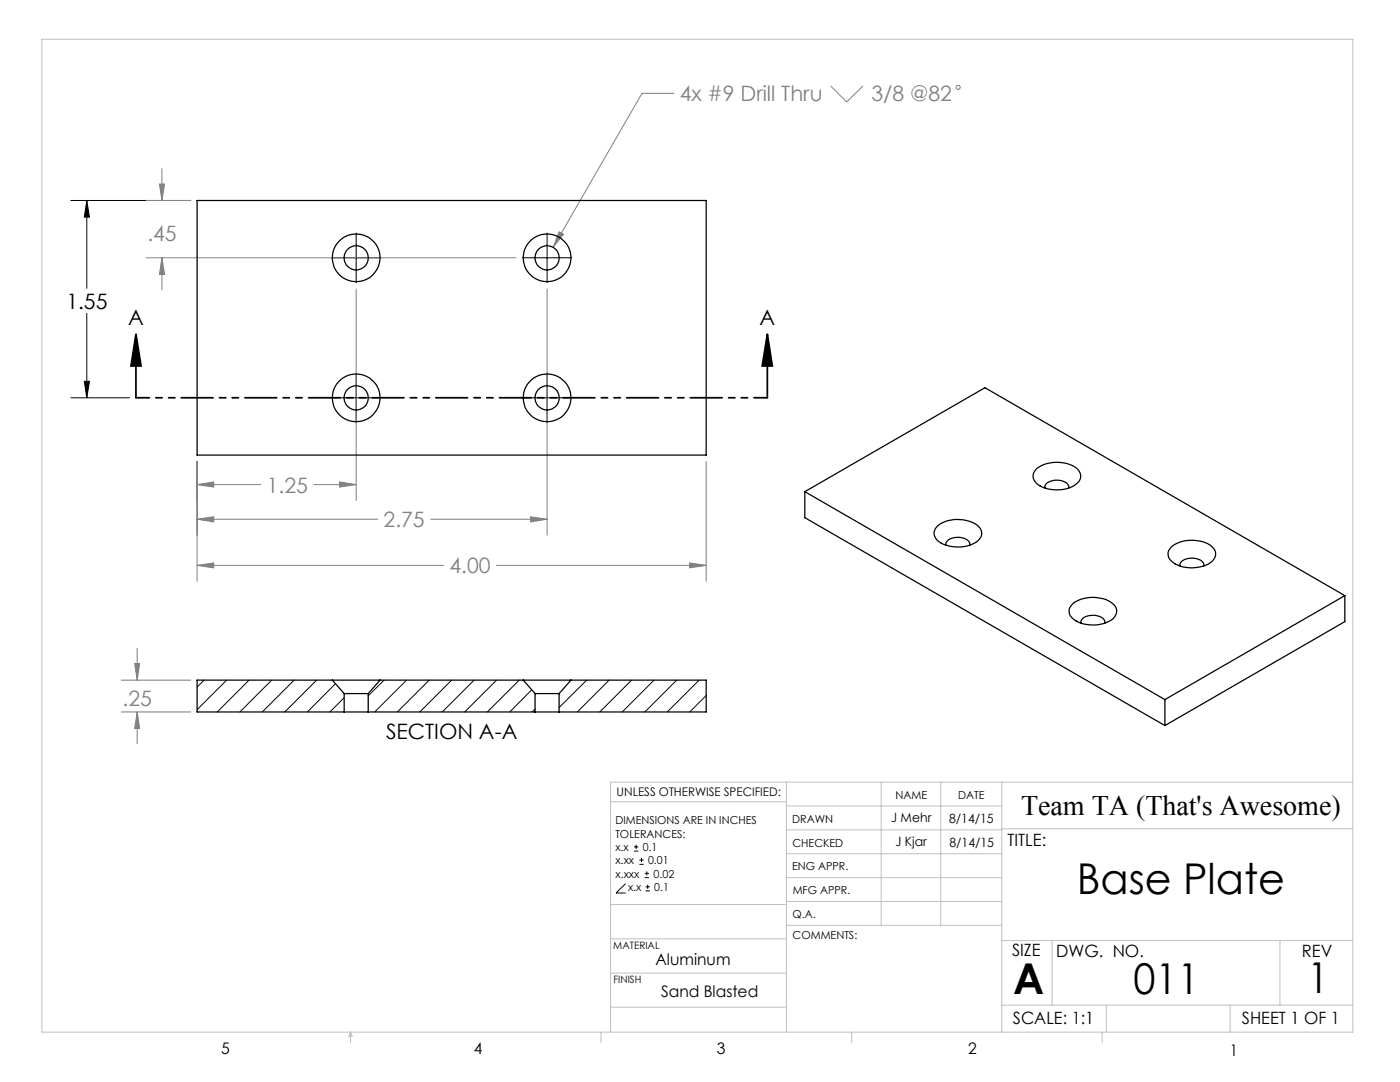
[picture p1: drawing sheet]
<svg xmlns="http://www.w3.org/2000/svg" width="279mm" height="216mm" viewBox="0 0 279 216" stroke-linecap="round" stroke-linejoin="round" font-family="sans-serif">
<g fill="none" stroke="#808080" stroke-width=".2">
<path d="M134.5 18.6h-6.4l-17.7 30.8M165.8 17.1l3.2 3.3 3.2-3.3M31.8 36.7h1l-.5 3.3zM32.3 33.7v6.3M29.1 40h9M29.1 51.4h73.9M32.3 51.4l.5 3.4h-1zM32.3 51.4v6.4M71.1 57.7v42.2M109.2 57.7v49.1M111.6 46.2l.9 .5-2.1 2.7zM39.3 96.7l3.4-.5v1z"/>
<path d="M39.3 92.1v23.9M39.3 96.7h12.8M62.6 96.7h8.5M67.8 96.2l3.3 .5-3.3 .5zM140.9 92.1v23.9M39.3 112.8l3.4-.5v1zM39.3 103.6l3.4-.5v1zM39.3 112.8h49.2M39.3 103.6h36.1M85.9 103.6h23.3M99.1 112.8h41.8M105.9 103.1l3.3 .5-3.3 .5z"/>
<path d="M137.6 112.3l3.3 .5-3.3 .5zM24.2 135.7h13.9M26.9 132.4h1l-.5 3.3zM27.4 129.4v6.3M24.2 142.1h13.9M27.4 142.1l.5 3.2h-1zM27.4 142.1v6.3"/>
<circle cx="191.2" cy="17.4" r=".41"/>
</g>
<g fill="none" stroke="#000" stroke-width=".2">
<path d="M14.1 40h24M17.3 40l.6 3.3h-1.1zM17.3 40v17.5M66.1 51.4h9.9M71.1 46.5v9.9M104.2 51.4h9.9M109.2 46.5v9.9M14.1 79.4h11.8M16.8 76.1h1.1l-.6 3.3zM17.3 62.5v16.9M66.1 79.4h9.9M71.1 74.4v9.9"/>
<path d="M104.2 79.4h9.9M109.2 74.4v9.9M124.8 176.3l-1.9 1.9h1.9M126.5 169.8h.9M126.5 169h.9M127 168.6v.8M127.6 172.5h.8M127.6 171.6h.8M128 171.2v.8M128.7 175.1h.8M128.7 174.3h.8M128.8 177.8h.9"/>
<path d="M128.8 177h.9M129.1 173.9v.8M129.3 176.5v.8"/>
</g>
<path d="M27.1 66.7l1.1 6.3h-2.1zM27.1 66.7v12.7M153.1 66.7l1 6.3h-2zM153.1 66.7v12.7" fill="none" stroke="#000" stroke-width=".35"/>
<path d="M153.1 79.4h-125.9" fill="none" stroke="#000" stroke-width=".35" stroke-dasharray="6.3 1.3 1.3 1.3 1.3 1.3" stroke-dashoffset="3.7"/>
<g fill="none" stroke="#c0c0c0" stroke-width=".2">
<path d="M8.4 7.8h261.6v198.2h-261.6zM121.8 160h35.2M157 156.1v49.9M175.9 156.1v28.5M187.7 156.1v28.5M199.9 156.1v49.9M270 156.1h-148.2v49.9M157 170.4h42.9M157 165.6h42.9M157 160.8h42.9M157 175.1h42.9M157 179.9h42.9"/>
<path d="M199.9 165.4h70.1M121.8 194.2h35.2M121.8 187.3h35.2M121.8 180.5h35.2M157 184.6h42.9M199.9 187.7h70.1M210 187.7v12.9M255.4 187.7v12.9M70 206v2.1M70 206l.3 .8h-.7zM119.9 206v2.1M121.8 201h35.2"/>
<path d="M170 206v2.1M199.9 200.6h70.1M220 206v2.1M220.8 200.6v5.4M245.5 200.6v5.4"/>
</g>
<g fill="#000">
<path d="M17.3 40l.6 3.3h-1.1zM16.8 76.1h1.1l-.6 3.3z"/>
<path d="M153.1 66.7l1 6.3h-2zM27.1 66.7l1.1 6.3h-2.1z"/>
</g>
<path d="M111.6 46.2l-1.2 3.2 2.1-2.7zM137.6 112.3l3.3 .5-3.3 .5zM39.3 112.8l3.4-.5v1zM39.3 96.7l3.4-.5v1zM67.8 96.2l3.3 .5-3.3 .5zM39.3 103.6l3.4-.5v1zM105.9 103.1l3.3 .5-3.3 .5zM31.8 36.7h1l-.5 3.3zM32.3 51.4l.5 3.4h-1zM26.9 132.4h1l-.5 3.3zM27.4 142.1l.5 3.2h-1z" fill="#808080"/>
<g fill="none" stroke="#000" stroke-width=".25">
<path d="M39.3 40h101.6v50.8h-101.6zM160.6 98.1v5.2l71.9 41.5M160.6 98.1l71.9 41.5M160.6 98.1l36-20.7 71.8 41.5M206.7 93.7a6.8 6.8 0 0 1 8.5 .1 1.86 1.86 0 0 1-.6 2.9 7 7 0 0 1-7.8-.3 1.8 1.8 0 0 1-.1-2.7zM208.5 97.4a1.52 1.52 0 0 1 1.6-1.5 2.6 2.6 0 0 1 3.2 1.3v.2M187 105.1a6.7 6.7 0 0 1 8.4 .1 1.99 1.99 0 0 1-1 3.2 7.2 7.2 0 0 1-7.4-.6 1.84 1.84 0 0 1 0-2.7zM188.8 108.8a1.57 1.57 0 0 1 1.6-1.5 2.6 2.6 0 0 1 3.2 1.2v.3M233.7 109.3a6.9 6.9 0 0 1 7.7-.6 1.98 1.98 0 0 1 1.2 1.8 1.98 1.98 0 0 1-1.1 1.8 7 7 0 0 1-7.7-.4 1.8 1.8 0 0 1-.1-2.6zM235.5 112.9a1.52 1.52 0 0 1 1.6-1.5 2.95 2.95 0 0 1 3.1 1v.5M268.4 118.9v5.1l-35.9 20.8M268.4 118.9l-35.9 20.7"/>
<path d="M66.3 135.7h9.5M66.3 135.7h-27v6.4h29.4M66.3 135.7l2.4 2.7M68.7 138.4h4.8M68.7 138.4v3.7M73.5 138.4v3.7M75.8 135.7h28.6M75.8 135.7l-2.3 2.7M104.4 135.7h9.5M104.4 135.7l2.4 2.7M106.8 138.4h4.8M106.8 138.4v3.7"/>
<path d="M111.6 138.4v3.7M113.9 135.7h27v6.4h-29.3M113.9 135.7l-2.3 2.7M214.2 120.3a6.9 6.9 0 0 1 8.2 .4 2.03 2.03 0 0 1-1 3.3 7.1 7.1 0 0 1-7.4-.7 1.87 1.87 0 0 1 .2-3zM215.7 124.3a1.52 1.52 0 0 1 1.6-1.5 2.6 2.6 0 0 1 3.2 1.3v.2M232.5 139.6v5.2M68.7 142.1h4.8M73.5 142.1h33.3M106.8 142.1h4.8"/>
<circle cx="71.1" cy="51.5" r="2.42"/>
<circle cx="71.1" cy="51.4" r="4.8"/>
<circle cx="109.2" cy="51.5" r="2.42"/>
<circle cx="109.2" cy="51.4" r="4.8"/>
<circle cx="71.1" cy="79.4" r="2.42"/>
<circle cx="71.1" cy="79.4" r="4.8"/>
<circle cx="109.2" cy="79.4" r="2.42"/>
<circle cx="109.2" cy="79.4" r="4.8"/>
</g>
<g fill="none" stroke="#000" stroke-width=".2">
<path d="M40.7 135.7l-1.4 1.4M45.2 135.7l-5.9 5.9M49.7 135.7l-6.3 6.4M54.2 135.7l-6.3 6.4M58.7 135.7l-6.3 6.4M63.2 135.7l-6.4 6.4M67 136.4l-5.7 5.7M68.7 139.2l-2.9 2.9M76.7 135.7l-3.2 3.2M81.1 135.7l-6.3 6.4M85.7 135.7l-6.4 6.4M90.1 135.7l-6.3 6.4"/>
<path d="M94.6 135.7l-6.3 6.4M99.1 135.7l-6.4 6.4M103.6 135.7l-6.3 6.4M106.1 137.7l-4.4 4.4M117.1 135.7l-5.5 5.5M121.6 135.7l-6.4 6.4M126 135.7l-6.3 6.4M130.5 135.7l-6.3 6.4M135 135.7l-6.3 6.4M139.5 135.7l-6.3 6.4M140.9 138.8l-3.2 3.3M106.8 141.5l-.6 .6"/>
</g>
<g font-size="8.5">
<text x="214.9" y="178.3">Base Plate</text>
<text x="202.2" y="198.3">A</text>
<text x="226.2" y="198.3">011</text>
<text x="260.9" y="198.1">1</text>
</g>
<text font-size="5.6" x="203.8" y="162.6">Team TA (That's Awesome)</text>
<g font-size="4.2" fill="#808080">
<text x="135.7" y="20.2">4x #9 Drill Thru</text>
<text x="173.9" y="20.2">3/8 @82</text>
<text x="29.4" y="48">.45</text>
<text x="53.3" y="98.3">1.25</text>
<text x="76.6" y="105.2">2.75</text>
<text x="89.7" y="114.4">4.00</text>
<text x="24.5" y="140.9">.25</text>
</g>
<g font-size="4.2">
<text x="13.2" y="61.6">1.55</text>
<text x="25.6" y="64.9">A</text>
<text x="151.6" y="64.9">A</text>
<text x="77" y="147.5">SECTION A-A</text>
</g>
<g font-size="3.4">
<text x="201.1" y="168.8">TITLE:</text>
<text x="202" y="190.8">SIZE</text>
<text x="210.8" y="190.9">DWG. NO.</text>
<text x="259.8" y="191">REV</text>
<text x="202.1" y="204.4">SCALE: 1:1</text>
<text x="247.8" y="204.4">SHEET 1 OF 1</text>
</g>
<g font-size="3.2">
<text x="130.8" y="192.5">Aluminum</text>
<text x="131.9" y="198.9">Sand Blasted</text>
<text x="44.2" y="210.4">5</text>
<text x="94.6" y="210.3">4</text>
<text x="143.1" y="210.4">3</text>
<text x="193.2" y="210.3">2</text>
<text x="245.4" y="210.6">1</text>
</g>
<g font-size="2.5">
<text x="177.9" y="164.1">J Mehr</text>
<text x="189.4" y="164.2">8/14/15</text>
<text x="178.7" y="168.8">J Kjar</text>
<text x="189.5" y="169">8/14/15</text>
</g>
<text font-size="2.4" x="123.1" y="158.9">UNLESS OTHERWISE SPECIFIED:</text>
<g font-size="2.2">
<text x="178.7" y="159.4">NAME</text>
<text x="191.2" y="159.4">DATE</text>
<text x="122.8" y="164.5">DIMENSIONS ARE IN INCHES</text>
<text x="122.8" y="167.1">TOLERANCES:</text>
<text x="158.1" y="164.2">DRAWN</text>
<text x="122.8" y="169.8">x.x</text>
<text x="122.8" y="172.4">x.xx</text>
<text x="128.3" y="169.8">0.1</text>
<text x="129.3" y="172.5">0.01</text>
<text x="158.1" y="173.7">ENG APPR.</text>
<text x="158.2" y="169.1">CHECKED</text>
<text x="122.8" y="175.1">x.xxx</text>
<text x="125.3" y="177.8">x.x</text>
<text x="130.4" y="175.1">0.02</text>
<text x="130.6" y="177.8">0.1</text>
<text x="158.2" y="178.4">MFG APPR.</text>
<text x="158.2" y="183.2">Q.A.</text>
<text x="158.2" y="187.4">COMMENTS:</text>
</g>
<g font-size="2">
<text x="122.4" y="189.4">MATERIAL</text>
<text x="122.4" y="196.2">FINISH</text>
</g>
</svg>
